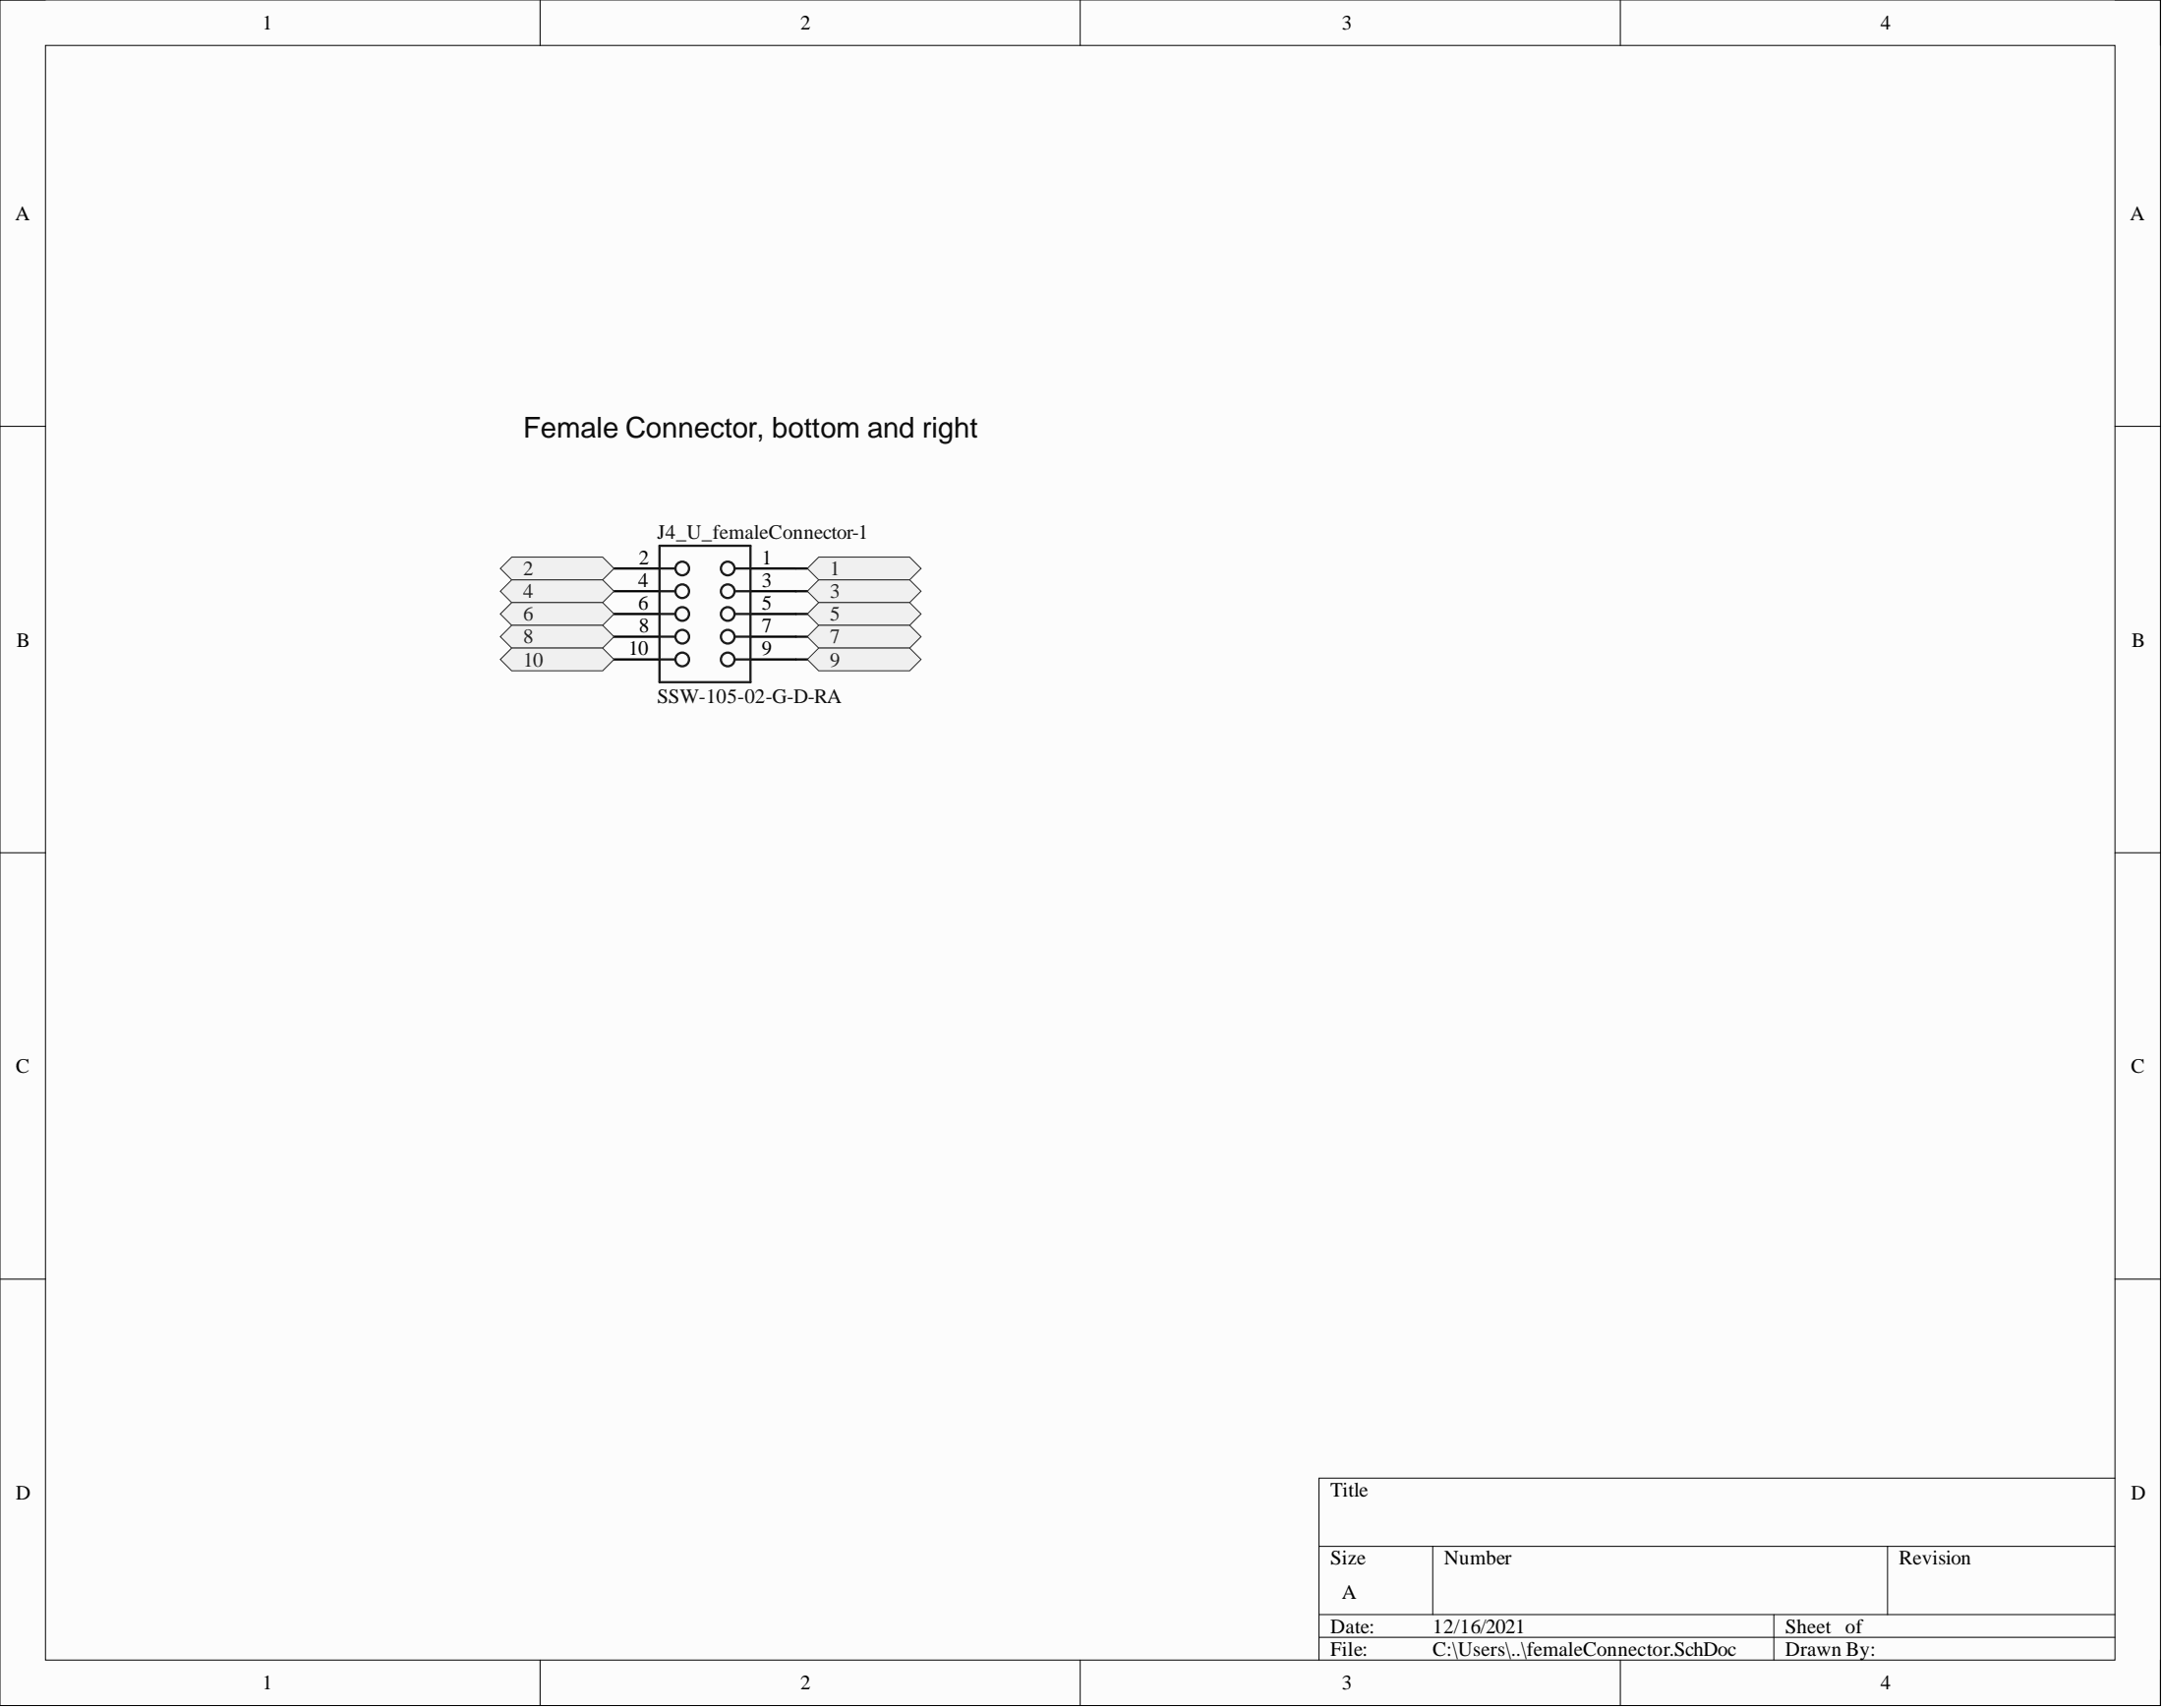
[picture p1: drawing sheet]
<svg xmlns="http://www.w3.org/2000/svg" width="241mm" height="190mm" viewBox="0 0 241 190" stroke-linecap="round" stroke-linejoin="round" font-family="sans-serif">
<path d="M0 0h241v190.2h-241z" fill-rule="evenodd" fill="#fcfcfc"/>
<path d="M0 0h241v190.2h-241z" fill="none" stroke="#000" stroke-width=".11"/>
<path d="M5.1 5.1h230.8v180.1h-230.8z" fill-rule="evenodd" fill="#fcfcfc"/>
<g fill="none" stroke="#000" stroke-width=".11">
<path d="M0 0h5.1M60.3 0v5.1M120.5 0v5.1M180.8 0v5.1M235.9 0h5.1v5.1M5.1 5.1h230.8v180.1h-230.8zM0 47.6h5.1M235.9 47.6h5.1M0 95.1h5.1M235.9 95.1h5.1M0 142.7h5.1M235.9 142.7h5.1"/>
<path d="M147.1 172.5h88.8M159.8 172.5v7.6M210.6 172.5v7.6M235.9 164.9h-88.8v20.3M60.3 185.2v5M120.5 185.2v5M147.1 180.1h88.8M147.1 182.6h88.8M180.8 185.2v5M197.9 180.1v5.1M241 185.2v5"/>
</g>
<path d="M68.5 63.4h5.1M68.5 65.9h5.1M68.5 68.5h5.1M68.5 71h5.1M68.5 73.6h5.1M83.7 63.4h5.1M83.7 65.9h5.1M83.7 68.5h5.1M83.7 71h5.1M83.7 73.6h5.1" fill="none" stroke="#000" stroke-width=".25"/>
<g fill="none" stroke="#1c1c1c" stroke-width=".25">
<path d="M73.6 73.6h1.7M73.6 60.9h10.1v15.2h-10.1zM73.6 71h1.7M73.6 68.5h1.7M73.6 65.9h1.7M73.6 63.4h1.7M81.9 73.6h1.8M81.9 71h1.8M81.9 68.5h1.8M81.9 65.9h1.8M81.9 63.4h1.8"/>
<circle cx="76.1" cy="63.4" r=".76"/>
<circle cx="76.1" cy="73.6" r=".76"/>
<circle cx="76.1" cy="65.9" r=".76"/>
<circle cx="76.1" cy="68.5" r=".76"/>
<circle cx="76.1" cy="71" r=".76"/>
<circle cx="81.2" cy="63.4" r=".76"/>
<circle cx="81.2" cy="65.9" r=".76"/>
<circle cx="81.2" cy="73.6" r=".76"/>
<circle cx="81.2" cy="68.5" r=".76"/>
<circle cx="81.2" cy="71" r=".76"/>
</g>
<path d="M88.8 63.4h1.3M88.8 65.9h1.3M88.8 68.5h1.3M88.8 71h1.3M88.8 73.6h1.3" fill="none" stroke="#0e0e0e" stroke-width=".25"/>
<path d="M55.8 63.4l1.3-1.3h10.1l1.3 1.3-1.3 1.3h-10.1z" fill-rule="evenodd" fill="#f0f0f0"/>
<path d="M55.8 63.4l1.3-1.3h10.1l1.3 1.3-1.3 1.3h-10.1z" fill="none" stroke="#262626" stroke-width=".11"/>
<path d="M55.8 65.9l1.3-1.2h10.1l1.3 1.2-1.3 1.3h-10.1z" fill-rule="evenodd" fill="#f0f0f0"/>
<path d="M55.8 65.9l1.3-1.2h10.1l1.3 1.2-1.3 1.3h-10.1z" fill="none" stroke="#262626" stroke-width=".11"/>
<path d="M55.8 68.5l1.3-1.3h10.1l1.3 1.3-1.3 1.2h-10.1z" fill-rule="evenodd" fill="#f0f0f0"/>
<path d="M55.8 68.5l1.3-1.3h10.1l1.3 1.3-1.3 1.2h-10.1z" fill="none" stroke="#262626" stroke-width=".11"/>
<path d="M55.8 71l1.3-1.3h10.1l1.3 1.3-1.3 1.3h-10.1z" fill-rule="evenodd" fill="#f0f0f0"/>
<path d="M55.8 71l1.3-1.3h10.1l1.3 1.3-1.3 1.3h-10.1z" fill="none" stroke="#262626" stroke-width=".11"/>
<path d="M55.8 73.6l1.3-1.3h10.1l1.3 1.3-1.3 1.2h-10.1z" fill-rule="evenodd" fill="#f0f0f0"/>
<path d="M55.8 73.6l1.3-1.3h10.1l1.3 1.3-1.3 1.2h-10.1z" fill="none" stroke="#262626" stroke-width=".11"/>
<path d="M90.1 63.4l1.2-1.3h10.2l1.2 1.3-1.2 1.3h-10.2z" fill-rule="evenodd" fill="#f0f0f0"/>
<path d="M90.1 63.4l1.2-1.3h10.2l1.2 1.3-1.2 1.3h-10.2z" fill="none" stroke="#262626" stroke-width=".11"/>
<path d="M90.1 65.9l1.2-1.2h10.2l1.2 1.2-1.2 1.3h-10.2z" fill-rule="evenodd" fill="#f0f0f0"/>
<path d="M90.1 65.9l1.2-1.2h10.2l1.2 1.2-1.2 1.3h-10.2z" fill="none" stroke="#262626" stroke-width=".11"/>
<path d="M90.1 68.5l1.2-1.3h10.2l1.2 1.3-1.2 1.2h-10.2z" fill-rule="evenodd" fill="#f0f0f0"/>
<path d="M90.1 68.5l1.2-1.3h10.2l1.2 1.3-1.2 1.2h-10.2z" fill="none" stroke="#262626" stroke-width=".11"/>
<path d="M90.1 71l1.2-1.3h10.2l1.2 1.3-1.2 1.3h-10.2z" fill-rule="evenodd" fill="#f0f0f0"/>
<path d="M90.1 71l1.2-1.3h10.2l1.2 1.3-1.2 1.3h-10.2z" fill="none" stroke="#262626" stroke-width=".11"/>
<path d="M90.1 73.6l1.2-1.3h10.2l1.2 1.3-1.2 1.2h-10.2z" fill-rule="evenodd" fill="#f0f0f0"/>
<path d="M90.1 73.6l1.2-1.3h10.2l1.2 1.3-1.2 1.2h-10.2z" fill="none" stroke="#262626" stroke-width=".11"/>
<text font-size="3.2" fill="#0e0e0e" x="58.4" y="48.8">Female Connector, bottom and right</text>
<g font-size="2.3">
<text x="29.3" y="3.3">1</text>
<text x="89.3" y="3.3">2</text>
<text x="149.7" y="3.3">3</text>
<text x="209.8" y="3.3">4</text>
<text x="1.7" y="24.5">A</text>
<text x="237.6" y="24.5">A</text>
<text x="71.2" y="65.4">4</text>
<text x="71.3" y="62.9">2</text>
<text x="85" y="62.9">1</text>
<text x="85" y="65.4">3</text>
<text x="71.2" y="68">6</text>
<text x="71.3" y="70.5">8</text>
<text x="85" y="68">5</text>
<text x="85" y="70.5">7</text>
<text x="1.9" y="72.1">B</text>
<text x="70.1" y="73">10</text>
<text x="85" y="73">9</text>
<text x="237.8" y="72.1">B</text>
<text x="1.8" y="119.6">C</text>
<text x="237.7" y="119.6">C</text>
<text x="1.8" y="167.2">D</text>
<text x="148.4" y="166.9">Title</text>
<text x="237.7" y="167.2">D</text>
<text x="148.4" y="174.5">Size</text>
<text x="149.7" y="178.3">A</text>
<text x="161.1" y="174.5">Number</text>
<text x="211.8" y="174.5">Revision</text>
<text x="148.4" y="182.1">Date:</text>
<text x="148.4" y="184.6">File:</text>
<text x="159.8" y="182.1">12/16/2021</text>
<text x="159.8" y="184.6">C:\Users\..\femaleConnector.SchDoc</text>
<text x="199.2" y="182.1">Sheet of</text>
<text x="199.2" y="184.6">Drawn By:</text>
<text x="29.3" y="188.5">1</text>
<text x="89.3" y="188.5">2</text>
<text x="149.7" y="188.5">3</text>
<text x="209.8" y="188.5">4</text>
</g>
<g font-size="2.3" fill="#262626">
<text x="58.4" y="64.2">2</text>
<text x="92.6" y="64.2">1</text>
<text x="58.4" y="66.7">4</text>
<text x="58.4" y="69.2">6</text>
<text x="58.4" y="71.8">8</text>
<text x="92.6" y="66.7">3</text>
<text x="92.6" y="69.2">5</text>
<text x="92.6" y="71.8">7</text>
<text x="58.4" y="74.3">10</text>
<text x="92.6" y="74.3">9</text>
</g>
<g font-size="2.3" fill="#0e0e0e">
<text x="73.3" y="60.1">J4_U_femaleConnector-1</text>
<text x="73.3" y="78.4">SSW-105-02-G-D-RA</text>
</g>
</svg>
